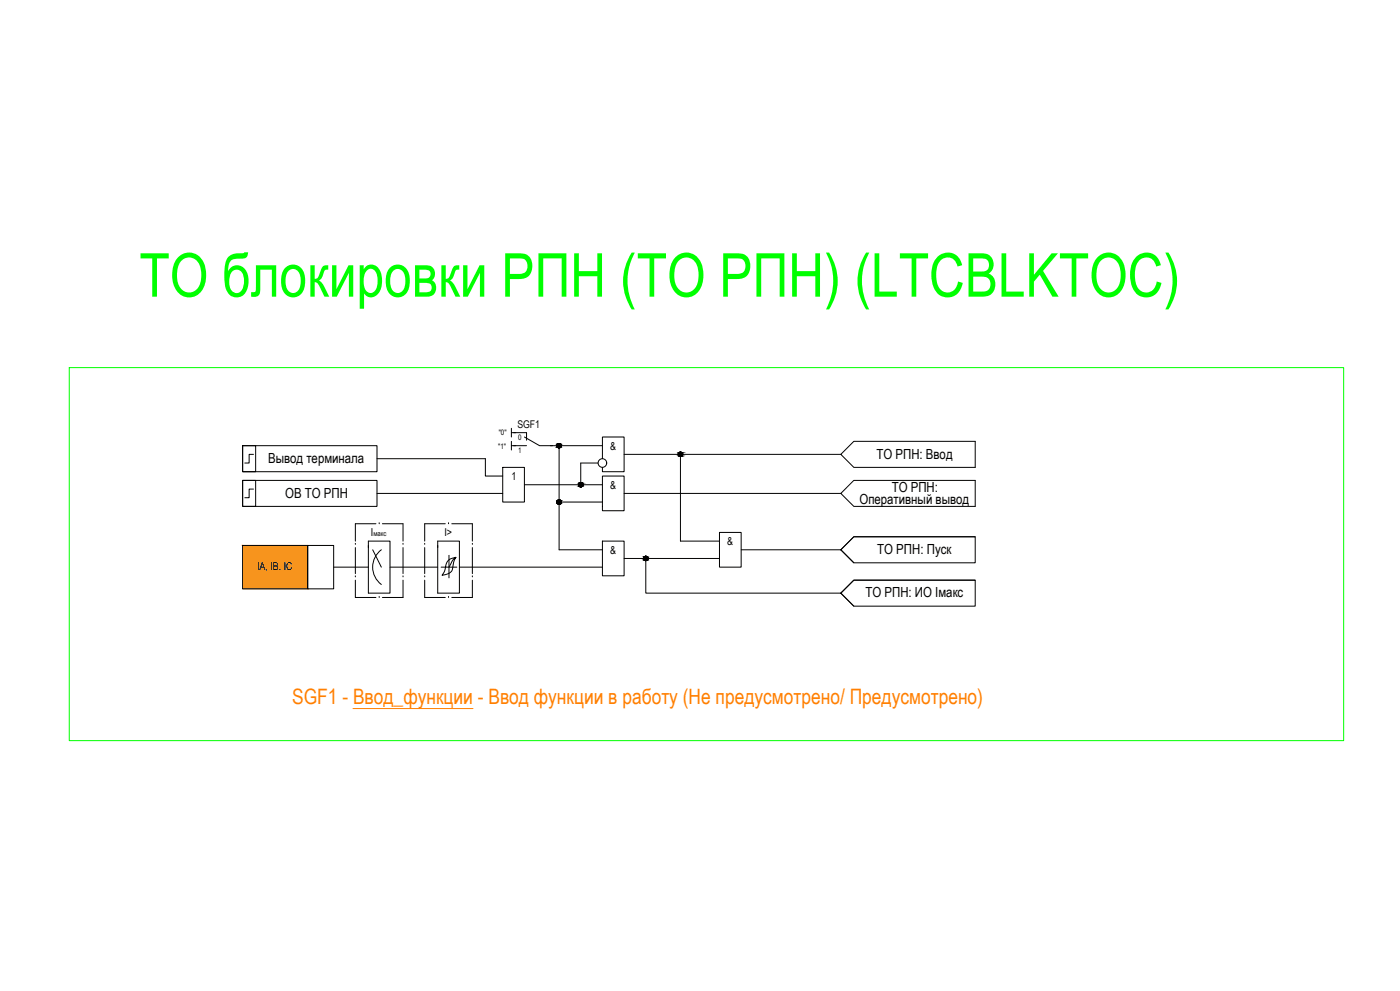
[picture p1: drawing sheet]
<svg xmlns="http://www.w3.org/2000/svg" width="1189mm" height="841mm" viewBox="0 0 1189 841" stroke-linecap="round" stroke-linejoin="round" font-family="sans-serif">
<!-- layer: 0 -->
<g fill="none" stroke="#000" stroke-width=".85">
<path d="M206 378h11v22h-11zM206 378h114v22h-114zM434 364v7M434 375v7M434 367h4M434 378h4M467 378h45M475 378v48h37M215 386h-3v7h-4M320 389h92v15h15M427 397h18v29h-18zM508 393h-15v18"/>
<path d="M512 389v-18h18v29h-18v-3M530 386h184M578 386v73h33M714 386l11-11h103v22h-103zM206 408h11v22h-11zM206 408h114v22h-114zM215 415h-3v7h-4M320 419h107M445 411h67M512 404h18v29h-18zM530 419h184M714 419l11-11h103v22h-103z"/>
<path d="M475 426v41h37M512 459h18v30h-18zM611 452h18v29h-18zM725 456h103v22h-103l-11-11zM828 456h-103l-11 11 11 11M206 463h55v37h-55zM261 463h22v37h-22zM313 463v40h18v-44h-18v6M316 467l8 14M324 467a18 18 0 0 0 0 29M372 463v40h18v-44h-18v6M381 471v19"/>
<path d="M387 473a23 23 0 0 0-3 11 10 10 0 0 1-9 4 24 24 0 0 0 4-10 9 9 0 0 1 8-5 16 16 0 0 0-6 8h-6M530 474h81M548 474v29h166l11-11h103v22h-103l-11-11M629 467h85M283 481h30M331 481h41M381 481h7M390 481h122M828 492h-103l-11 11 11 11"/>
<circle cx="475" cy="378" r="1.8"/>
<circle cx="512" cy="393" r="4"/>
<circle cx="578" cy="386" r="1.8"/>
<circle cx="493" cy="411" r="1.8"/>
<circle cx="475" cy="426" r="1.8"/>
<circle cx="548" cy="474" r="1.8"/>
</g>
<g fill="none" stroke="#000" stroke-width=".85">
<path d="M436 367h11v7M436 378h11M445 371l13 7h11M319 444h-17v15M322 444h.1M325 444h17v15M378 444h-17v15M381 444h.1M384 444h17v15M302 462h.1M302 465v22M342 462h.1"/>
<path d="M342 465v22M361 462h.1M361 465v22M401 462h.1M401 465v22M302 490h.1M302 492v15h17M342 490h.1M342 492v15h-17M361 490h.1M361 492v15h17M401 490h.1"/>
<path d="M401 492v15h-17M322 507h.1M381 507h.1"/>
</g>
<!-- layer: 0 -->
<g fill="#000" stroke="#000" stroke-width=".85">
<path d="M474 376h1zM474 380h1zM577 387h1zM577 384h1zM493 413h1zM474 428h1zM474 424h1zM548 476h1zM548 472h1z"/>
<path d="M474 376h1zM474 376h1z"/>
<path d="M474 376h1zM474 376h1z"/>
<path d="M474 376l2 1zM474 377h2z"/>
<path d="M474 380h1zM474 380h1z"/>
<path d="M474 377h2zM474 377h2z"/>
<path d="M474 380h2zM474 380h1z"/>
<path d="M474 377h2zM474 377h2z"/>
<path d="M474 380h2zM474 380h2z"/>
<path d="M474 377h2zM474 377h2z"/>
<path d="M474 380h2zM474 380h2z"/>
<path d="M474 377h2zM474 377h2z"/>
<path d="M474 380h2zM474 380h2z"/>
<path d="M473 377h3zM473 377h3z"/>
<path d="M473 380h3zM473 380h3z"/>
<path d="M473 377h3zM473 377h3z"/>
<path d="M473 379h3zM473 379l3 1z"/>
<path d="M473 377h3zM473 377h3z"/>
<path d="M473 379h3zM473 379h3z"/>
<path d="M473 377l3 1zM473 377l3 1z"/>
<path d="M473 379h3zM473 379h3z"/>
<path d="M473 378h4zM473 378h4z"/>
<path d="M473 379h3zM473 379h3z"/>
<path d="M473 378h4zM473 378h4z"/>
<path d="M473 379h4zM473 379h3z"/>
<path d="M473 378h4zM473 378h4z"/>
<path d="M473 379h4zM473 379h4z"/>
<path d="M473 378h4zM473 378h4z"/>
<path d="M473 378h4zM473 378h4z"/>
<path d="M473 378h4zM473 378l4 1z"/>
<path d="M474 380h1zM474 380h1z"/>
<path d="M577 384h1zM577 384h1z"/>
<path d="M577 384h2zM577 384h2z"/>
<path d="M577 387h1zM577 387h1z"/>
<path d="M577 384h2zM577 384h2z"/>
<path d="M577 387h2zM577 387h1z"/>
<path d="M577 384h2zM577 384h2z"/>
<path d="M577 387h2zM577 387h2z"/>
<path d="M577 384h2zM577 384h2z"/>
<path d="M577 387h2zM577 387h2z"/>
<path d="M577 384h2zM577 384h2z"/>
<path d="M577 387h2zM577 387h2z"/>
<path d="M577 384h2zM577 384h2z"/>
<path d="M577 387h2zM577 387h2z"/>
<path d="M576 384l3 1zM576 384l3 1z"/>
<path d="M576 387h3zM576 387h3z"/>
<path d="M576 385h3zM576 385h3z"/>
<path d="M576 387h3zM576 387h3z"/>
<path d="M576 385h4zM576 385h4z"/>
<path d="M576 386h3zM576 386l3 1z"/>
<path d="M576 385h4zM576 385h4z"/>
<path d="M576 386h4zM576 386h3z"/>
<path d="M576 385h4zM576 385h4z"/>
<path d="M576 386h4zM576 386h4z"/>
<path d="M576 385h4zM576 385h4z"/>
<path d="M576 385l4 1zM576 385l4 1z"/>
<path d="M576 386h4zM576 386h4z"/>
<path d="M576 386h4zM576 386h4z"/>
<path d="M576 386h4zM576 386h4z"/>
<path d="M493 410h1zM493 410h1z"/>
<path d="M493 410h1zM493 410h1z"/>
<path d="M493 410h1zM492 410h2z"/>
<path d="M493 413h1zM493 413h1z"/>
<path d="M492 410h2zM492 410h2z"/>
<path d="M492 413h2zM492 413h2z"/>
<path d="M492 410h2zM492 410h2z"/>
<path d="M492 413h2zM492 413h2z"/>
<path d="M492 410h2zM492 410h2z"/>
<path d="M492 413h2zM492 413h2z"/>
<path d="M492 410h3zM492 410h3z"/>
<path d="M492 413h2zM492 413h2z"/>
<path d="M492 410h3zM492 410h3z"/>
<path d="M492 413h3zM492 413h2z"/>
<path d="M492 410h3zM492 410h3z"/>
<path d="M492 412h3zM492 412l3 1z"/>
<path d="M492 410l3 1zM492 410l3 1z"/>
<path d="M492 412h3zM492 412h3z"/>
<path d="M492 411h3zM492 411h3z"/>
<path d="M492 412h3zM492 412h3z"/>
<path d="M491 411h4zM491 411h4z"/>
<path d="M491 412h4zM491 412h4z"/>
<path d="M491 411h4zM491 411h4z"/>
<path d="M491 412h4zM491 412h4z"/>
<path d="M491 411h4zM491 411h4z"/>
<path d="M491 411h4zM491 411h4z"/>
<path d="M491 412h4zM491 412h4z"/>
<path d="M491 412h4zM491 412h4z"/>
<path d="M491 411h4zM491 411l4 1z"/>
<path d="M474 428h1zM474 428h1z"/>
<path d="M474 424h1zM474 424h1z"/>
<path d="M474 424h1zM474 424h1z"/>
<path d="M474 424h2zM474 424h2z"/>
<path d="M474 428h1zM474 428h1z"/>
<path d="M474 424l2 1zM474 425h2z"/>
<path d="M474 428h2zM474 428h1z"/>
<path d="M474 425h2zM474 425h2z"/>
<path d="M474 428h2zM474 428h2z"/>
<path d="M474 425h2zM474 425h2z"/>
<path d="M474 428h2zM474 428h2z"/>
<path d="M474 425h2zM473 425h3z"/>
<path d="M474 427h2zM474 427l2 1z"/>
<path d="M473 425h3zM473 425h3z"/>
<path d="M473 427h3zM473 427h3z"/>
<path d="M473 425h3zM473 425h3z"/>
<path d="M473 427h3zM473 427h3z"/>
<path d="M473 425h3zM473 425h3z"/>
<path d="M473 427h3zM473 427h3z"/>
<path d="M473 425h3zM473 425h3z"/>
<path d="M473 427h3zM473 427h3z"/>
<path d="M473 425l4 1zM473 425l4 1z"/>
<path d="M473 427h3zM473 427h3z"/>
<path d="M473 426h4zM473 426h4z"/>
<path d="M473 427h4zM473 427h3z"/>
<path d="M473 426h4zM473 426h4z"/>
<path d="M473 426h4zM473 426l4 1z"/>
<path d="M473 426h4zM473 426h4z"/>
<path d="M473 426h4zM473 426h4z"/>
<path d="M473 426h4zM473 426h4z"/>
<path d="M548 476h1zM548 476h1z"/>
<path d="M548 472h1zM548 472h1z"/>
<path d="M548 472h1zM548 472h1z"/>
<path d="M548 472h1zM548 472h1z"/>
<path d="M548 476h1zM548 476h1z"/>
<path d="M548 472h1zM547 472h2z"/>
<path d="M548 476h1zM548 476h1z"/>
<path d="M547 472h2zM547 472h2z"/>
<path d="M547 476h2zM547 476h2z"/>
<path d="M547 472l3 1zM547 473h3z"/>
<path d="M547 475h2zM547 475l2 1z"/>
<path d="M547 473h3zM547 473h3z"/>
<path d="M547 475h3zM547 475h2z"/>
<path d="M547 473h3zM547 473h3z"/>
<path d="M547 475h3zM547 475h3z"/>
<path d="M547 473h3zM547 473h3z"/>
<path d="M547 475h3zM547 475h3z"/>
<path d="M547 473h3zM547 473h3z"/>
<path d="M547 475h3zM547 475h3z"/>
<path d="M547 473h3zM547 473h3z"/>
<path d="M547 475h3zM547 475h3z"/>
<path d="M547 473h3zM547 473h3z"/>
<path d="M547 475h3zM547 475h3z"/>
<path d="M547 473l3 1zM547 473l3 1z"/>
<path d="M547 474h3zM547 474l3 1z"/>
<path d="M547 474h3zM547 474h3z"/>
<path d="M547 474h3zM547 474h3z"/>
<path d="M547 474h3zM547 474h3z"/>
<path d="M547 474h3zM547 474h3z"/>
<path d="M547 474h3zM547 474h3z"/>
</g>
<path d="M206 463l55 37v-37zM206 463l55 37h-55z" fill="#f7941d" stroke="#f7941d" stroke-width=".85"/>
<path d="M59 312h1082v317h-1082z" fill="none" stroke="#0f0" stroke-width=".85"/>
<path d="M300 601h102" fill="none" stroke="#ff7f00" stroke-width=".85"/>
<text font-size="51.4" fill="#0f0" x="118" y="252">ТО блокировки РПН (ТО РПН) (LTCBLKTOC)</text>
<text font-size="18" fill="#ff7f00" x="248" y="598">SGF1 - Ввод_функции - Ввод функции в работу (Не предусмотрено/ Предусмотрено)</text>
<g font-size="11.8">
<text x="744" y="389">ТО РПН: Ввод</text>
<text x="228" y="393">Вывод терминала</text>
<text x="757" y="417">ТО РПН:</text>
<text x="242" y="422">ОВ ТО РПН</text>
<text x="730" y="427">Оперативный вывод</text>
<text x="745" y="470">ТО РПН: Пуск</text>
<text x="735" y="507">ТО РПН: ИО Iмакс</text>
</g>
<g font-size="9.3">
<text x="518" y="382">&amp;</text>
<text x="434" y="407">1</text>
<text x="518" y="415">&amp;</text>
<text x="315" y="455">I</text>
<text x="377" y="455">I&gt;</text>
<text x="618" y="463">&amp;</text>
<text x="518" y="470">&amp;</text>
<text x="218" y="484">IA, IB, IC</text>
</g>
<text font-size="9" x="439" y="363">SGF1</text>
<g font-size="6.4">
<text x="424" y="370">&quot;0&quot;</text>
<text x="440" y="373">0</text>
<text x="423" y="381">&quot;1&quot;</text>
<text x="440" y="384">1</text>
</g>
<text font-size="6.2" x="317" y="455">макс</text>
</svg>
